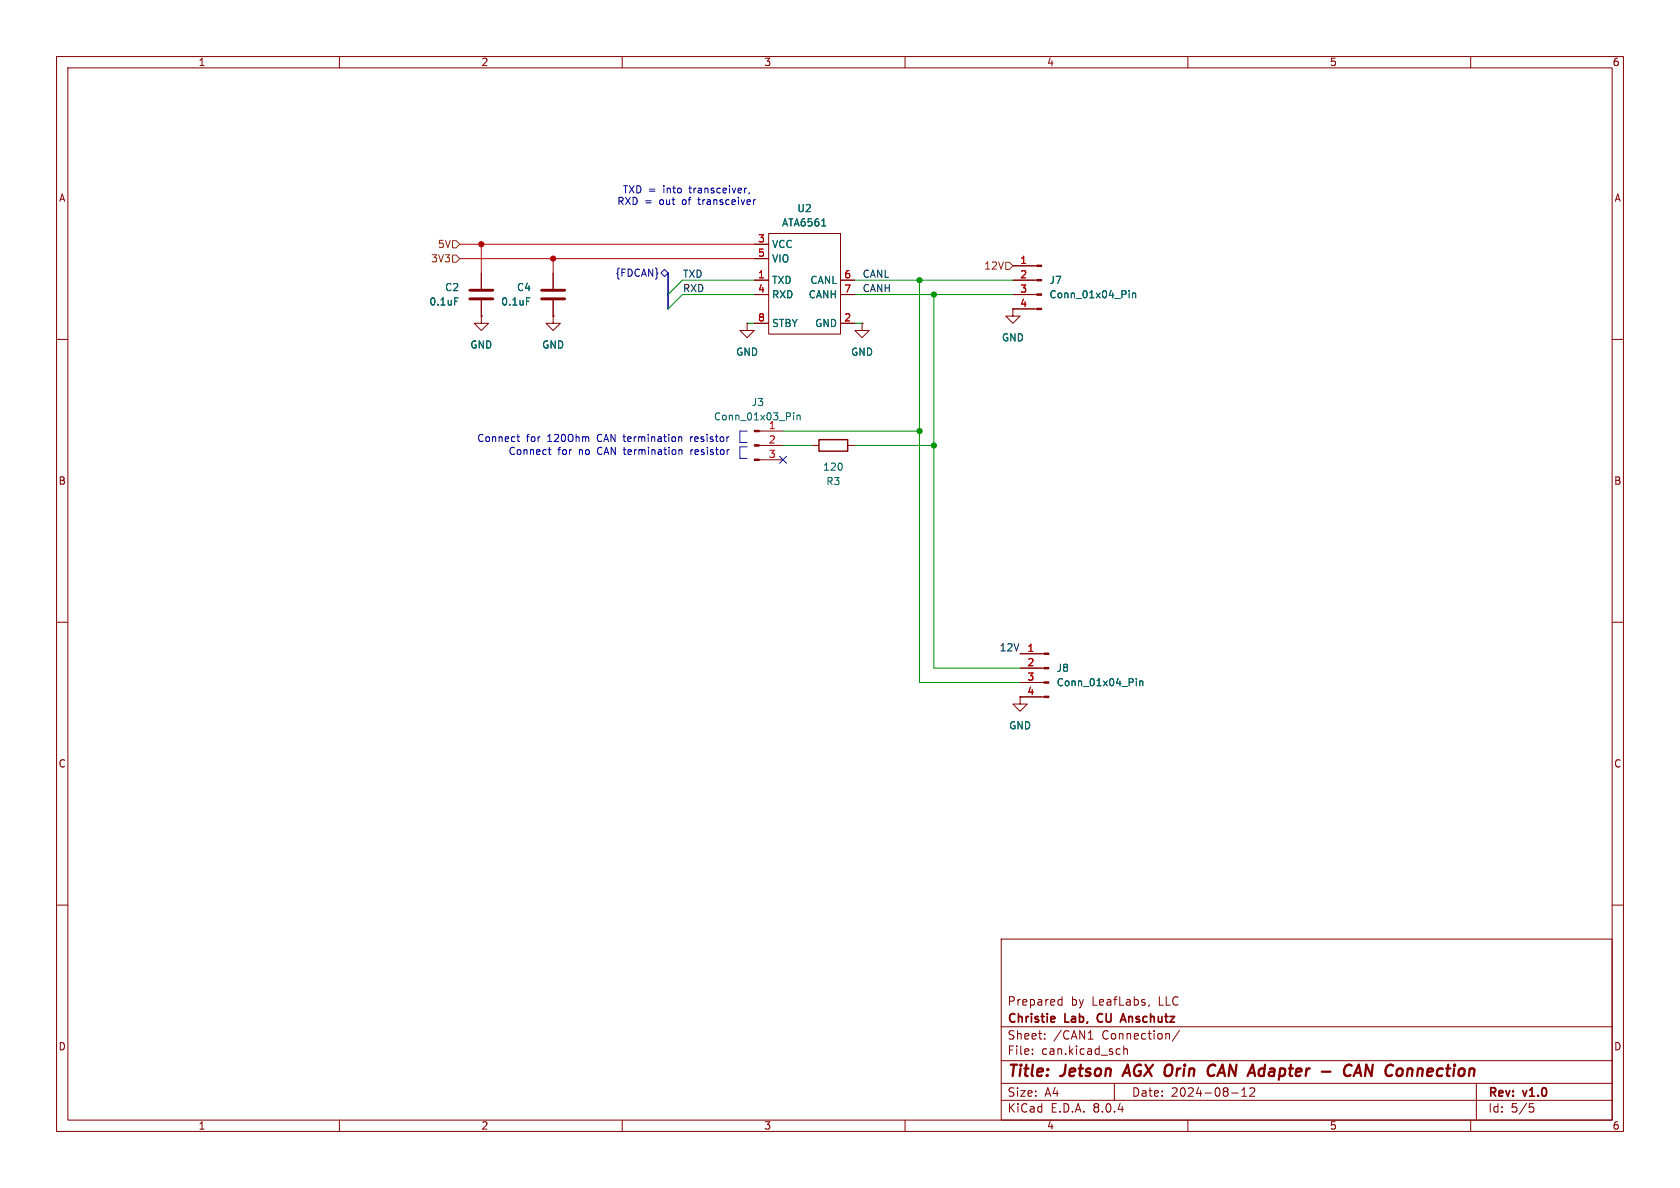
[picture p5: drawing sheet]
<svg xmlns="http://www.w3.org/2000/svg" width="297mm" height="210mm" viewBox="0 0 297 210" stroke-linecap="round" stroke-linejoin="round" font-family="sans-serif">
<g fill="none" stroke="#840000" stroke-width=".18">
<path d="M10 10h277v190h-277zM12 12h273v186h-273zM60 10v2M110 10v2M160 10v2M210 10v2M260 10v2M10 60h2M85.1 55.9v1.3h1.3l-1.3 1.2-1.3-1.2h1.3M85.1 55.9h.1M85.1 48.3v2.8M85.1 53.1v2.8"/>
<path d="M97.8 55.9v1.3h1.3l-1.3 1.2-1.3-1.2h1.3M97.8 55.9h.1M97.8 48.3v2.8M97.8 53.1v2.8M132.1 57.2v1.2h1.2l-1.2 1.3-1.3-1.3h1.3M132.1 57.2h.1M133.3 52.1h2.6M133.3 49.5h2.6M133.3 57.2h2.6M133.3 43.2h2.6M133.3 45.7h2.6M135.9 41.3h12.7v17.8h-12.7z"/>
<path d="M148.6 52.1h2.5M148.6 49.5h2.5M148.6 57.2h2.5M152.4 57.2v1.2h1.3l-1.3 1.3-1.3-1.3h1.3M152.4 57.2h.1M179.1 54.6v1.3h1.2l-1.2 1.3-1.3-1.3h1.3M179.1 54.6h.1M179.1 54.6h4.2M179.1 52.1h4.2M179.1 49.5h4.2M179.1 47h4.2M285 60h2"/>
<path d="M134.2 78.7h4.2M134.2 76.2h4.2M143.5 78.7h1.3M149.9 78.7h1.2M134.2 81.3h4.2M10 110h2M180.3 118.1h4.3M180.3 115.6h4.3M285 110h2M180.3 123.2v1.3h1.3l-1.3 1.2-1.2-1.2h1.2M180.3 123.2h.1M180.3 123.2h4.3"/>
<path d="M180.3 120.7h4.3M10 160h2M285 160h2M177 166h108v32h-108zM187.2 177.6h.5M187.2 176.8h.5M187.7 176.2v1.5M203.2 177.6l-.2 .3M60 198v2M110 198v2M160 198v2M177 194.5h108"/>
<path d="M177 191.5h108M177 187.5h108M177 181.5h108M182.5 186.3v.1M182.5 185.5v.1M184.7 183.6v.1M184.7 182.8v.1M192.4 183.7h.8M192.7 182.4l.1-.2v1.5M197 191.5v3M197.9 185.4l.1 .1M198 186.3l-.1 .1"/>
<path d="M198.7 184.9v1.5M198.7 185.5l.2-.1 .3 .1 .1 .9M208.5 182.1l-1.3 2M210 198v2M217.7 193.2h1.2M219.5 193.8h.9M219.5 192.7l.5-.4v1.5M221.7 192.4v.5l-.8 .9h.9M260 198v2M261 191.5v6.5M270.4 195.1h.7M270.5 195.7h.4l.3 .3-.2 .5-.5 .1"/>
</g>
<path d="M199.4 188.2l-1 2M214 188.3a.67 .67 0 0 1 .9 .1M214.7 190l-.4 .2M216.1 188.2l-.9 2M239 188.4a.8 .8 0 0 0-.9-.1 .8 .8 0 0 0-.5 .8M239.3 190.2l.9-2 .4 2M239.6 189.6h.9M241.3 190.2l.3-2 .8 2" fill="none" stroke="#840000" stroke-width=".4"/>
<path d="M186.4 179.8l.1 .2-.7 .2M194.1 179.4l-.1 .4 .1 .7M198.1 180.7l.5-1.5 .5 1.5M198.2 180.3h.7" fill="none" stroke="#840000" stroke-width=".3"/>
<g fill="#840000" stroke="#840000" stroke-width=".18">
<path d="M184.6 123.1h.8v.2h-.8z"/>
<path d="M184.6 120.5h.8v.3h-.8z"/>
<path d="M184.6 118h.8v.2h-.8z"/>
<path d="M184.6 115.4h.8v.3h-.8z"/>
<path d="M183.3 54.5h.8v.2h-.8z"/>
<path d="M183.3 51.9h.8v.3h-.8z"/>
<path d="M183.3 49.4h.8v.3h-.8z"/>
<path d="M183.3 46.9h.8v.2h-.8z"/>
<path d="M133.3 81.2h.9v.2h-.9z"/>
<path d="M133.3 78.6h.9v.3h-.9z"/>
<path d="M133.3 76.1h.9v.2h-.9z"/>
</g>
<g fill="none" stroke="#006464" stroke-width=".18">
<path d="M145.3 39.9h.7M80.4 52.6h.6M93.1 52.6h.6M199.6 51.4v.1M199.6 51.8v.8M200.2 51.8v.8M200.2 51.9l.2-.1 .3 .1 .1 .7M140.3 73v.1M140.3 73.4v.8M140.9 73.4v.8M140.9 73.5l.2-.1 .3 .1 .1 .7M200.9 120v.1"/>
<path d="M200.9 120.4v.8M201.5 120.4v.8M201.5 120.5l.2-.1h.3v.8"/>
</g>
<path d="M144.8 77.7h5.1v2.1h-5.1z" fill="none" stroke="#840000" stroke-width=".25"/>
<path d="M83.1 52.8h4M83.1 51.3h4M95.8 52.8h4M95.8 51.3h4" fill="none" stroke="#840000" stroke-width=".51"/>
<path d="M80 42.5h.6l.7 .7-.7 .6h-.6zM80 45.1h.6l.7 .6-.7 .7h-.6zM177.8 46.4h.6l.7 .6-.7 .6h-.6z" fill="none" stroke="#725600" stroke-width=".18"/>
<path d="M116.8 48.3l.7-.7 .6 .7-.6 .6zM137.8 80.7l1.2 1.2M139 80.7l-1.2 1.2" fill="none" stroke="#000084" stroke-width=".18"/>
<g fill="none" stroke="#0000c2" stroke-width=".18">
<path d="M132 33.3h-.2M132.5 34l-.1 .3M133.2 35.3v.8M133.6 35.3l-.4 .2M91.4 77.2h.5M91.6 76.8v1.1l.3 .2M96.9 79.5h.5M97.1 79.1v1.1l.3 .1M120 77.3l.2-.1 .3 .1v.8M120 77.2v.9M120 79.6l.2-.1 .3 .1 .1 .7M120 79.5v.8"/>
<path d="M122.1 77.2v.9M122.1 79.5v.8M122.3 77.2l-.2 .2M122.4 79.5l-.3 .2M132.1 76.2h-1.3v2h1.3M132.1 79h-1.3v2h1.3"/>
</g>
<path d="M118.1 48.3v6.3" fill="none" stroke="#000084" stroke-width=".3"/>
<path d="M132.1 57.2h1.2M133.3 49.5h-12.7l-2.5 2.6M133.3 52.1h-12.7l-2.5 2.5M151.1 49.5h28M151.1 52.1h28M151.1 57.2h1.3M162.6 49.5v71.2h17.7M165.1 52.1v66h15.2M138.4 78.7h5.1M138.4 76.2h24.2M151.1 78.7h14" fill="none" stroke="#009600" stroke-width=".18"/>
<path d="M81.3 45.7h52M81.3 43.2h52M85.1 43.2v5.1M97.8 45.7v2.6" fill="none" stroke="#c20000" stroke-width=".18"/>
<g fill="#c20000" stroke="#c20000" stroke-width=".18">
<circle cx="97.8" cy="45.7" r=".46"/>
<circle cx="85.1" cy="43.2" r=".46"/>
</g>
<g fill="#009600" stroke="#009600" stroke-width=".18">
<circle cx="165.1" cy="52.1" r=".46"/>
<circle cx="162.6" cy="49.5" r=".46"/>
<circle cx="165.1" cy="78.7" r=".46"/>
<circle cx="162.6" cy="76.2" r=".46"/>
</g>
<g font-size="2.8" fill="#840000">
<text x="178" y="190.9">Title:</text>
<text x="187.7" y="190.9">Jetson</text>
<text x="199.6" y="190.9">AGX Orin</text>
<text x="216" y="190.9">CAN Adapter</text>
<text x="237.7" y="190.9">-</text>
<text x="242.5" y="190.9">CAN Connection</text>
</g>
<g font-size="2.1" fill="#840000">
<text x="178" y="178">Prepared</text>
<text x="189.3" y="178">by</text>
<text x="193.1" y="178">LeafLabs,</text>
<text x="205" y="178">LLC</text>
<text x="178" y="184">Sheet:</text>
<text x="178" y="181.2">Christie</text>
<text x="186.2" y="184">/CAN1</text>
<text x="188.3" y="181.2">Lab,</text>
<text x="194.7" y="181.2">CU</text>
<text x="194.9" y="184">Connection/</text>
<text x="199.5" y="181.2">Anschutz</text>
<text x="178" y="186.7">File:</text>
<text x="184.1" y="186.7">can.kicad_sch</text>
<text x="178" y="196.9">KiCad</text>
<text x="178" y="194.1">Size:</text>
<text x="184.7" y="194.1">A4</text>
<text x="185.7" y="196.9">E.D.A.</text>
<text x="193.3" y="196.9">8.0.4</text>
<text x="200" y="194.1">Date:</text>
<text x="207" y="194.1">2024-08-12</text>
<text x="263" y="194.3">Rev:</text>
<text x="263" y="196.9">Id:</text>
<text x="267.1" y="196.9">5/5</text>
<text x="269.4" y="194.3">v1.0</text>
</g>
<g font-size="1.8" fill="#840000">
<text x="35" y="11.9">1</text>
<text x="85" y="11.9">2</text>
<text x="135" y="11.9">3</text>
<text x="185" y="11.9">4</text>
<text x="235" y="11.9">5</text>
<text x="285" y="11.9">6</text>
<text x="10.3" y="35.9">A</text>
<text x="285.3" y="35.9">A</text>
<text x="10.3" y="85.9">B</text>
<text x="285.3" y="85.9">B</text>
<text x="10.3" y="135.9">C</text>
<text x="285.3" y="135.9">C</text>
<text x="10.3" y="185.9">D</text>
<text x="285.3" y="185.9">D</text>
<text x="35" y="199.9">1</text>
<text x="85" y="199.9">2</text>
<text x="135" y="199.9">3</text>
<text x="185" y="199.9">4</text>
<text x="235" y="199.9">5</text>
<text x="285" y="199.9">6</text>
</g>
<g font-size="1.8" fill="#0000c2">
<text x="110" y="34.4">TXD =</text>
<text x="117.4" y="34.4">into</text>
<text x="122.2" y="34.4">transceiver,</text>
<text x="109" y="36.4">RXD =</text>
<text x="116.7" y="36.4">out</text>
<text x="120.9" y="36.4">of</text>
<text x="123.9" y="36.4">transceiver</text>
<text x="84.3" y="78.3">Connect</text>
<text x="89.8" y="80.6">Connect</text>
<text x="93.1" y="78.3">for</text>
<text x="96.9" y="78.3">120Ohm</text>
<text x="98.6" y="80.6">for</text>
<text x="102.4" y="80.6">no</text>
<text x="105.9" y="78.3">CAN termination</text>
<text x="105.9" y="80.6">CAN termination</text>
<text x="122.7" y="78.3">resistor</text>
<text x="122.8" y="80.6">resistor</text>
</g>
<g font-size="1.8" fill="#006464">
<text x="138.1" y="40.2">ATA6561</text>
<text x="140.9" y="37.7">U2</text>
<text x="136.4" y="44">VCC</text>
<text x="136.4" y="46.6">VIO</text>
<text x="78.6" y="51.7">C2</text>
<text x="91.3" y="51.7">C4</text>
<text x="136.4" y="50.4">TXD</text>
<text x="136.4" y="52.9">RXD</text>
<text x="142.9" y="52.9">CANH</text>
<text x="143.2" y="50.4">CANL</text>
<text x="185.4" y="50.4">J7</text>
<text x="185.4" y="52.9">Conn_01x04_Pin</text>
<text x="75.8" y="54.2">0.1uF</text>
<text x="88.5" y="54.2">0.1uF</text>
<text x="136.4" y="58">STBY</text>
<text x="144" y="58">GND</text>
<text x="83.1" y="61.8">GND</text>
<text x="95.8" y="61.8">GND</text>
<text x="130" y="63.1">GND</text>
<text x="150.4" y="63.1">GND</text>
<text x="177" y="60.6">GND</text>
<text x="132.8" y="72">J3</text>
<text x="126.1" y="74.5">Conn_01x03_Pin</text>
<text x="135.8" y="75.9">1</text>
<text x="145.4" y="83.4">120</text>
<text x="146" y="86">R3</text>
<text x="186.7" y="119">J8</text>
<text x="186.7" y="121.5">Conn_01x04_Pin</text>
<text x="178.3" y="129.1">GND</text>
</g>
<g font-size="1.8" fill="#725600">
<text x="76.1" y="46.6">3V3</text>
<text x="77.3" y="44">5V</text>
<text x="173.9" y="47.9">12V</text>
</g>
<g font-size="1.8" fill="#a90000">
<text x="133.9" y="42.9">3</text>
<text x="133.9" y="45.5">5</text>
<text x="180.3" y="46.7">1</text>
<text x="133.9" y="49.3">1</text>
<text x="133.9" y="51.8">4</text>
<text x="149.2" y="49.3">6</text>
<text x="149.2" y="51.8">7</text>
<text x="180.3" y="49.3">2</text>
<text x="180.3" y="51.8">3</text>
<text x="133.9" y="56.9">8</text>
<text x="149.2" y="56.9">2</text>
<text x="180.3" y="54.4">4</text>
<text x="135.8" y="78.5">2</text>
<text x="135.8" y="81">3</text>
<text x="181.5" y="115.3">1</text>
<text x="181.5" y="117.9">2</text>
<text x="181.5" y="120.4">3</text>
<text x="181.5" y="122.9">4</text>
</g>
<text font-size="1.8" fill="#000084" x="108.7" y="49.1">{FDCAN}</text>
<g font-size="1.8" fill="#0f0f0f">
<text x="120.6" y="51.7">RXD</text>
<text x="120.6" y="49.2">TXD</text>
<text x="152.4" y="51.7">CANH</text>
<text x="152.4" y="49.2">CANL</text>
<text x="176.6" y="115.2">12V</text>
</g>
</svg>
